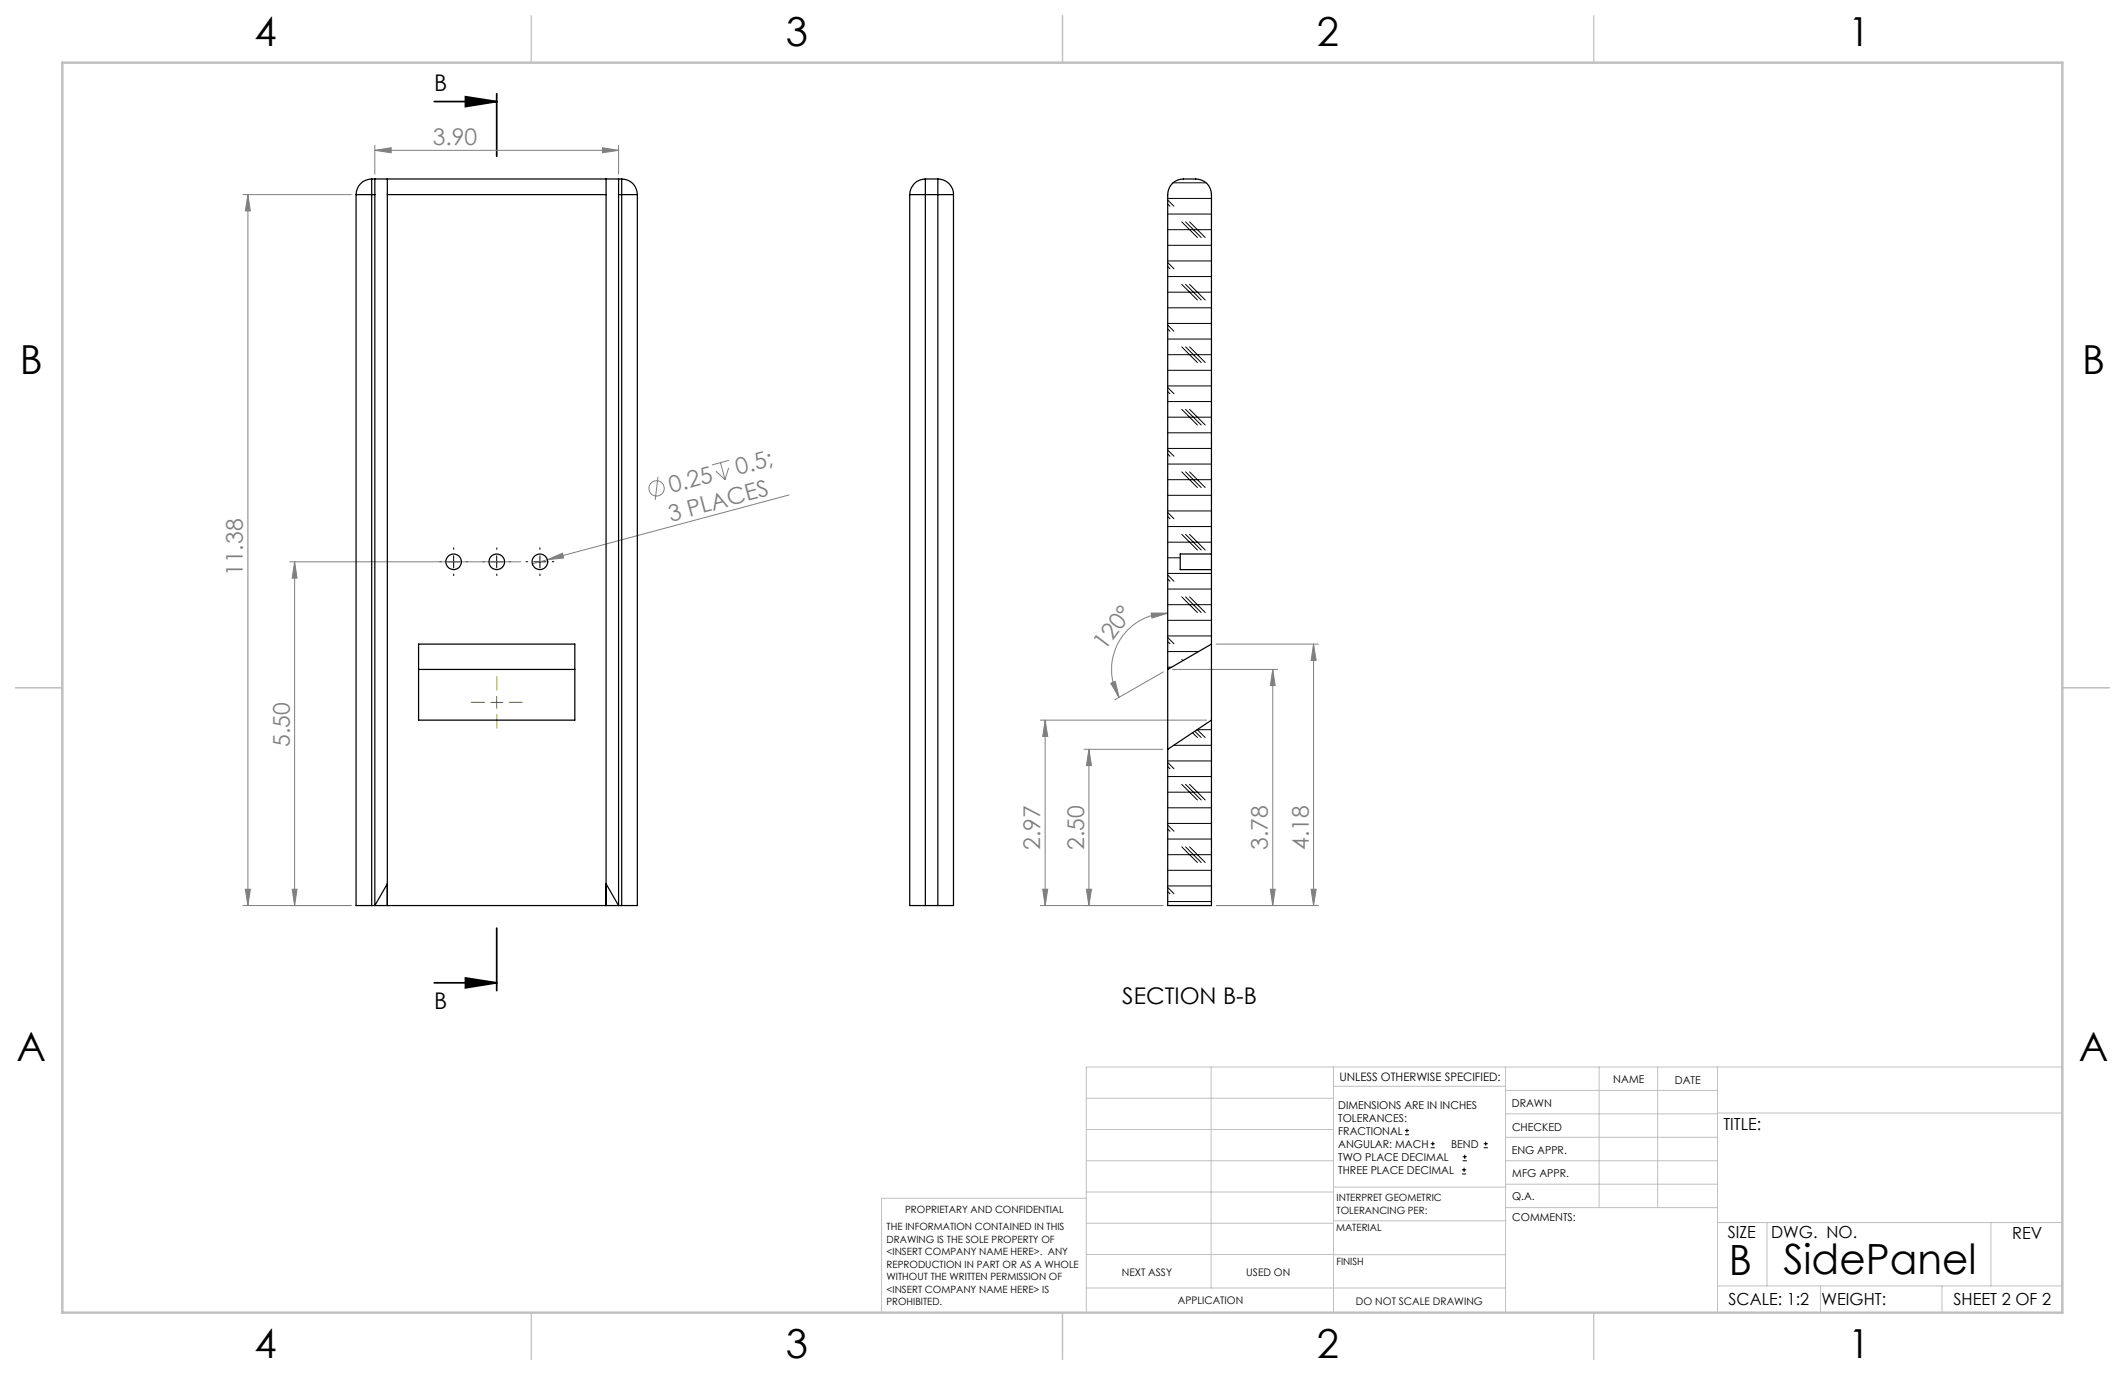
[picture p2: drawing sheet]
<svg xmlns="http://www.w3.org/2000/svg" width="432mm" height="279mm" viewBox="0 0 432 279" stroke-linecap="round" stroke-linejoin="round" font-family="sans-serif">
<g fill="none" stroke="#808080" stroke-width=".2">
<path d="M49.4 39.5h22M50.4 39.5l.5 3.4h-1.1zM50.4 39.5v144.5M76.2 30.6l3.3-.6v1zM76.2 29.5v5.9M76.2 30.6h49.5M122.4 30l3.3 .6-3.3 .4zM125.7 29.5v5.9M133.7 96.9l-.6 4.7M145.5 95.7l1.8 1.8M146.4 94l.9 3.5M148.1 95.1l-.8 2.4"/>
<path d="M148.1 93.6l-3.4 .9M58.9 114.2h47M59.9 114.2l.5 3.3h-1zM59.9 114.2v69.8M111.2 113.7l3.1-1.3 .2 1zM111.2 113.7l-3 .9M160.3 100.6l-49.1 13.1M225.7 138.9l.9-.4 .8 3.2zM233.9 124.6h3.4l-3.2 1zM236.4 136.5l-9.9 5.7M237.3 124.6a11.4 11.4 0 0 0-9.9 17.1M238.3 136h21.3"/>
<path d="M247.2 130.9h20.7M258.6 136v48M258.6 136l.5 3.3h-1zM266.9 130.9v53.1M266.9 130.9l.5 3.3h-1zM211.4 146.3h33.8M212.4 146.3l.5 3.3h-1zM212.4 146.3v37.7M220.3 152.3h16M221.3 152.3l.5 3.3h-1zM221.3 152.3v31.7M49.4 184h22"/>
<path d="M49.8 180.7h1.1l-.5 3.3zM59.4 180.7h1l-.5 3.3zM211.4 184h24.9M211.9 180.7h1l-.5 3.3zM220.8 180.7h1l-.5 3.3zM247.2 184h20.7M258.1 180.7h1l-.5 3.3zM266.4 180.7h1l-.5 3.3z"/>
<circle cx="133.4" cy="99.3" r="1.55"/>
</g>
<g fill="none" stroke="#000" stroke-width=".2">
<path d="M90.9 114.2h2.5M92.2 112.9v2.5M99.7 114.2h2.5M100.9 112.9v2.5M108.4 114.2h2.5M109.7 112.9v2.5M285.5 230.6h.8M285.5 229.7h.8M285.9 229.3v.9M290.7 233.2h.8M290.7 232.4h.8M291.1 232v.8"/>
<path d="M297.1 238.5h.8M297.1 237.7h.8M297.2 235.9h.9M297.2 235.1h.9M297.5 237.3v.8M297.6 234.6v.9M301.5 233.2h.8M301.5 232.4h.8M301.9 232v.8"/>
</g>
<path d="M94.6 19.6l6.3 1-6.3 1.1zM100.9 19v12.7M88.2 20.6h12.7M88.2 199.7h12.7M94.6 198.7l6.3 1-6.3 1zM100.9 188.6v12.7" fill="none" stroke="#000" stroke-width=".35"/>
<path d="M89.7 114.1h-.3M92.2 111.6v-.3M92.2 116.6v.4M94.7 114.1h.3M98.5 114.1h-.4M101 111.6v-.3M101 116.6v.4M103.5 114.1h.3M107.2 114.1h-.3M109.7 111.6v-.3M109.7 116.6v.4M112.2 114.1h.4" fill="none" stroke="#000" stroke-width=".2" stroke-dasharray="15.2 1.3 1.3 1.3"/>
<path d="M98.5 142.7h-2.8M101 140.2v-2.7M101 145.2v2.7M103.5 142.7h2.7" fill="none" stroke="#808000" stroke-width=".2" stroke-dasharray="15.2 1.3 1.3 1.3"/>
<path d="M99.7 142.7h2.5M100.9 141.5v2.5" fill="none" stroke="#808000" stroke-width=".2"/>
<g fill="none" stroke="#c0c0c0" stroke-width=".2">
<path d="M246.1 216.8v44.9M271 216.8v49.9M305.9 216.8v49.9M324.9 216.8v28.6M336.8 216.8v28.6M349 216.8v49.9M419.1 216.8h-198.4v49.9M220.7 235.9h50.3M220.7 229.5h50.3M220.7 223.2h50.3M271 220.7h34.9M305.9 231.1h43.1"/>
<path d="M305.9 226.3h43.1M305.9 221.6h43.1M305.9 235.9h43.1M349 226.2h70.1M220.7 248.6h50.3M220.7 242.2h50.3M220.7 254.9h50.3M220.7 243.5h-41.6v23.2M271 255h34.9M271 248.1h35M271 241.2h35M305.9 240.6h43.1"/>
<path d="M306 245.4h43M349 248.4h70.1M359.1 248.4v12.9M404.6 248.4v12.9M220.7 261.7h85.2M349 261.3h70.1M369.9 261.3v5.4M394.6 261.3v5.4"/>
</g>
<path d="M108 3.2v9.5M215.9 3.2v9.5M323.8 3.2v9.5M3.1 139.7h9.6M419.1 139.7h9.5M108 266.7v9.6M215.9 266.7v9.6M323.8 266.7v9.6" fill="none" stroke="#c0c0c0" stroke-width=".25"/>
<path d="M12.7 12.7h406.4v254h-406.4z" fill="none" stroke="#c0c0c0" stroke-width=".5"/>
<path d="M94.6 19.6l6.3 1-6.3 1.1zM94.6 198.7l6.3 1-6.3 1z" fill="#000"/>
<g fill="#808080">
<path d="M111.2 113.7l3.1-1.3 .2 1z"/>
<path d="M76.2 30.6l3.3-.6v1zM122.4 30l3.3 .6-3.3 .4z"/>
<path d="M233.9 124.6h3.4l-3.2 1zM225.7 138.9l.9-.4 .8 3.2z"/>
<path d="M49.8 180.7h1.1l-.5 3.3zM50.4 39.5l.5 3.4h-1.1z"/>
<path d="M59.9 114.2l.5 3.3h-1zM59.4 180.7h1l-.5 3.3zM221.3 152.3l.5 3.3h-1zM220.8 180.7h1l-.5 3.3zM212.4 146.3l.5 3.3h-1zM211.9 180.7h1l-.5 3.3zM258.6 136l.5 3.3h-1zM258.1 180.7h1l-.5 3.3zM266.9 130.9l.5 3.3h-1zM266.4 180.7h1l-.5 3.3z"/>
</g>
<g fill="none" stroke="#000" stroke-width=".25">
<path d="M72.4 39.5h3.1M72.4 39.5v144.5h3.1M75.5 36.4a3.2 3.2 0 0 0-3.1 3.1M75.5 36.4v3.1M75.5 39.5h.7M75.5 39.5v144.5M75.5 36.4h50.8M76.2 36.4v3.1M76.2 39.5v144.5l2.5-4.4M78.7 36.4v3.1M78.7 39.5h44.5M78.7 39.5v144.5"/>
<path d="M123.2 36.4v3.1M123.2 39.5v144.5M125.7 36.4v3.1M125.7 39.5v144.5l-2.5-4.4M125.7 39.5h.6M126.3 36.4a3.1 3.1 0 0 1 3.2 3.1M126.3 39.5h3.2M126.3 36.4v3.1M126.3 39.5v144.5M129.5 39.5v144.5h-3.2M184.9 39.5h3.1M184.9 39.5v144.5h3.1"/>
<path d="M188 36.4v3.1M188 36.4a3.2 3.2 0 0 0-3.1 3.1M188 39.5h2.6M188 36.4h2.6M188 39.5v144.5M190.6 39.5h3.1M190.6 36.4v3.1M190.6 36.4a3.1 3.1 0 0 1 3.1 3.1M190.6 39.5v144.5M193.7 39.5v144.5h-3.1M246.2 112.6v-73.1a3.1 3.1 0 0 0-3.2-3.1 6.1 6.1 0 0 0-4.3 .5 3.2 3.2 0 0 0-1.4 2.6v144.5h8.9v-68.3M246.2 112.6v3.1"/>
<path d="M246.2 112.6h-6.4v3.1h6.4M85.1 130.9h31.7v15.4h-31.7zM85.1 136h31.7M246.2 130.9l-8.9 5.1M246.2 146.3l-8.9 6M75.5 184h50.8M188 184h2.6"/>
<circle cx="92.2" cy="114.2" r="1.59"/>
<circle cx="100.9" cy="114.2" r="1.59"/>
<circle cx="109.7" cy="114.2" r="1.59"/>
</g>
<g fill="none" stroke="#000" stroke-width=".2">
<path d="M238.3 37.1h6.8M237.3 40.3h8.9M237.3 43.5h8.9M237.3 46.7h8.9M237.3 49.8h8.9M237.3 53h8.9M237.3 56.2h8.9M237.3 59.4h8.9M237.3 54.2l.4 .4M237.3 41.5l.4 .4M237.3 53.3l1.2 1.3M237.3 40.6l1.2 1.3"/>
<path d="M240.1 57.8l3.2 3.2M240.1 45.1l3.2 3.2M240.9 57.8l3.2 3.2M240.9 45.1l3.2 3.2M241.7 57.8l3.2 3.2M241.7 45.1l3.2 3.2M237.3 62.5h8.9M237.3 65.7h8.9M237.3 68.9h8.9M237.3 72.1h8.9M237.3 75.2h8.9M237.3 78.4h8.9"/>
<path d="M237.3 79.6l.4 .4M237.3 66.9l.4 .4M237.3 78.7l1.2 1.3M237.3 66l1.2 1.3M240.1 70.5l3.2 3.2M240.9 70.5l3.2 3.2M241.7 70.5l3.2 3.2M237.3 81.6h8.9M237.3 84.8h8.9M237.3 87.9h8.9M237.3 91.1h8.9M237.3 94.3h8.9"/>
<path d="M237.3 97.5h8.9M237.3 92.3l.4 .4M237.3 91.4l1.2 1.3M240.1 95.9l3.2 3.2M240.1 83.2l3.2 3.2M240.9 95.9l3.2 3.2M240.9 83.2l3.2 3.2M241.7 95.9l3.2 3.2M241.7 83.2l3.2 3.2M237.3 100.6h8.9M237.3 103.8h8.9M237.3 107h8.9"/>
<path d="M237.3 110.2h8.9M237.3 113.3h2.5M237.3 116.5h8.9M237.3 119.7h8.9M237.3 117.7l.4 .4M237.3 105l.4 .4M237.3 116.8l1.2 1.3M237.3 104.1l1.2 1.3M240.1 108.6l3.2 3.2M240.9 108.6l3.2 3.2M241.7 108.6l3.2 3.2M237.3 122.9h8.9"/>
<path d="M237.3 126h8.9M237.3 129.2h8.9M237.3 132.4h6.2M237.3 135.6h.7M237.3 130.4l.4 .4M237.3 129.5l1.2 1.3M240.1 134l.2 .2M240.1 121.3l3.2 3.2M240.9 121.3l3.2 3.2M241.7 121.3l3.2 3.2M237.3 154.6h8.9M237.3 157.8h8.9"/>
<path d="M237.3 155.8l.4 .4M237.3 154.9l1.2 1.3M238.5 151.4h7.7M240.1 159.4l3.2 3.2M240.9 159.4l3.2 3.2M241.7 159.4l3.2 3.2M242.3 148.9l1 1M242.8 148.6l1.3 1.3M243.2 148.3h3M243.3 148.3l1.6 1.6M237.3 161h8.9M237.3 164.1h8.9"/>
<path d="M237.3 167.3h8.9M237.3 170.5h8.9M237.3 173.7h8.9M237.3 176.8h8.9M237.3 168.5l.4 .4M237.3 167.6l1.2 1.3M240.1 172.1l3.2 3.2M240.9 172.1l3.2 3.2M241.7 172.1l3.2 3.2M237.3 180h8.9M237.3 183.2h8.9M237.3 181.2l.4 .4"/>
<path d="M237.3 180.3l1.2 1.3"/>
</g>
<g font-size="8.5">
<text x="351.3" y="259">B</text>
<text x="362.4" y="258.9">SidePanel</text>
</g>
<g font-size="8.1">
<text x="51.7" y="9.3">4</text>
<text x="159.7" y="9.3">3</text>
<text x="267.6" y="9.3">2</text>
<text x="375.6" y="9.3">1</text>
<text x="4" y="76">B</text>
<text x="423.1" y="76">B</text>
<text x="3.3" y="215.7">A</text>
<text x="422.4" y="215.7">A</text>
<text x="51.7" y="276">4</text>
<text x="159.7" y="276">3</text>
<text x="267.6" y="276">2</text>
<text x="375.6" y="276">1</text>
</g>
<g font-size="4.7">
<text x="88.3" y="18.5">B</text>
<text x="88.3" y="205.1">B</text>
<text x="228.1" y="204">SECTION B-B</text>
</g>
<g font-size="4.7" fill="#808080">
<text x="87.9" y="29.5">3.90</text>
<text x="136.3" y="100.2" transform="rotate(-15 136.3 100.2)">0.25</text>
<text x="149.9" y="96.6" transform="rotate(-15 149.9 96.6)">0.5;</text>
<text x="136.3" y="106" transform="rotate(-15 136.3 106)">3 PLACES</text>
<text x="49.4" y="117" transform="rotate(-90 49.4 117)">11.38</text>
<text x="224.5" y="132.4" transform="rotate(-53 224.5 132.4)">120°</text>
<text x="58.9" y="151.7" transform="rotate(-90 58.9 151.7)">5.50</text>
<text x="211.4" y="172.6" transform="rotate(-90 211.4 172.6)">2.97</text>
<text x="220.3" y="172.6" transform="rotate(-90 220.3 172.6)">2.50</text>
<text x="257.6" y="172.6" transform="rotate(-90 257.6 172.6)">3.78</text>
<text x="265.9" y="172.6" transform="rotate(-90 265.9 172.6)">4.18</text>
</g>
<g font-size="3.4">
<text x="350.2" y="229.5">TITLE:</text>
<text x="351.1" y="251.6">SIZE</text>
<text x="359.9" y="251.6">DWG. NO.</text>
<text x="408.9" y="251.7">REV</text>
<text x="351.2" y="265.2">SCALE: 1:2</text>
<text x="370.1" y="265.3">WEIGHT:</text>
<text x="396.9" y="265.2">SHEET 2 OF 2</text>
</g>
<text font-size="2.4" x="272.2" y="219.7">UNLESS OTHERWISE SPECIFIED:</text>
<g font-size="2.2">
<text x="327.8" y="220.1">NAME</text>
<text x="340.3" y="220.2">DATE</text>
<text x="271.9" y="225.3">DIMENSIONS ARE IN INCHES</text>
<text x="271.9" y="227.9">TOLERANCES:</text>
<text x="307.2" y="224.9">DRAWN</text>
<text x="271.9" y="230.6">FRACTIONAL</text>
<text x="271.9" y="233.2">ANGULAR: MACH</text>
<text x="294.9" y="233.2">BEND</text>
<text x="307.3" y="229.8">CHECKED</text>
<text x="271.9" y="235.9">TWO PLACE DECIMAL</text>
<text x="271.9" y="238.5">THREE PLACE DECIMAL</text>
<text x="307.2" y="234.5">ENG APPR.</text>
<text x="307.3" y="239.2">MFG APPR.</text>
<text x="307.3" y="243.9">Q.A.</text>
<text x="307.3" y="248.1">COMMENTS:</text>
</g>
<g font-size="2.1">
<text x="227.9" y="259.2">NEXT ASSY</text>
<text x="253.3" y="259.2">USED ON</text>
<text x="239.3" y="265">APPLICATION</text>
<text x="275.5" y="265.1">DO NOT SCALE DRAWING</text>
</g>
<g font-size="2">
<text x="271.6" y="244.1">INTERPRET GEOMETRIC</text>
<text x="180.2" y="250">THE INFORMATION CONTAINED IN THIS</text>
<text x="183.9" y="246.4">PROPRIETARY AND CONFIDENTIAL</text>
<text x="271.5" y="250.2">MATERIAL</text>
<text x="271.6" y="246.6">TOLERANCING PER:</text>
<text x="180.2" y="252.5">DRAWING IS THE SOLE PROPERTY OF</text>
<text x="180.2" y="255.1">&lt;INSERT COMPANY NAME HERE&gt;. ANY</text>
<text x="180.2" y="257.6">REPRODUCTION IN PART OR AS A WHOLE</text>
<text x="271.5" y="257">FINISH</text>
<text x="180.2" y="260.1">WITHOUT THE WRITTEN PERMISSION OF</text>
<text x="180.2" y="262.6">&lt;INSERT COMPANY NAME HERE&gt; IS</text>
<text x="180.2" y="265.2">PROHIBITED.</text>
</g>
</svg>
